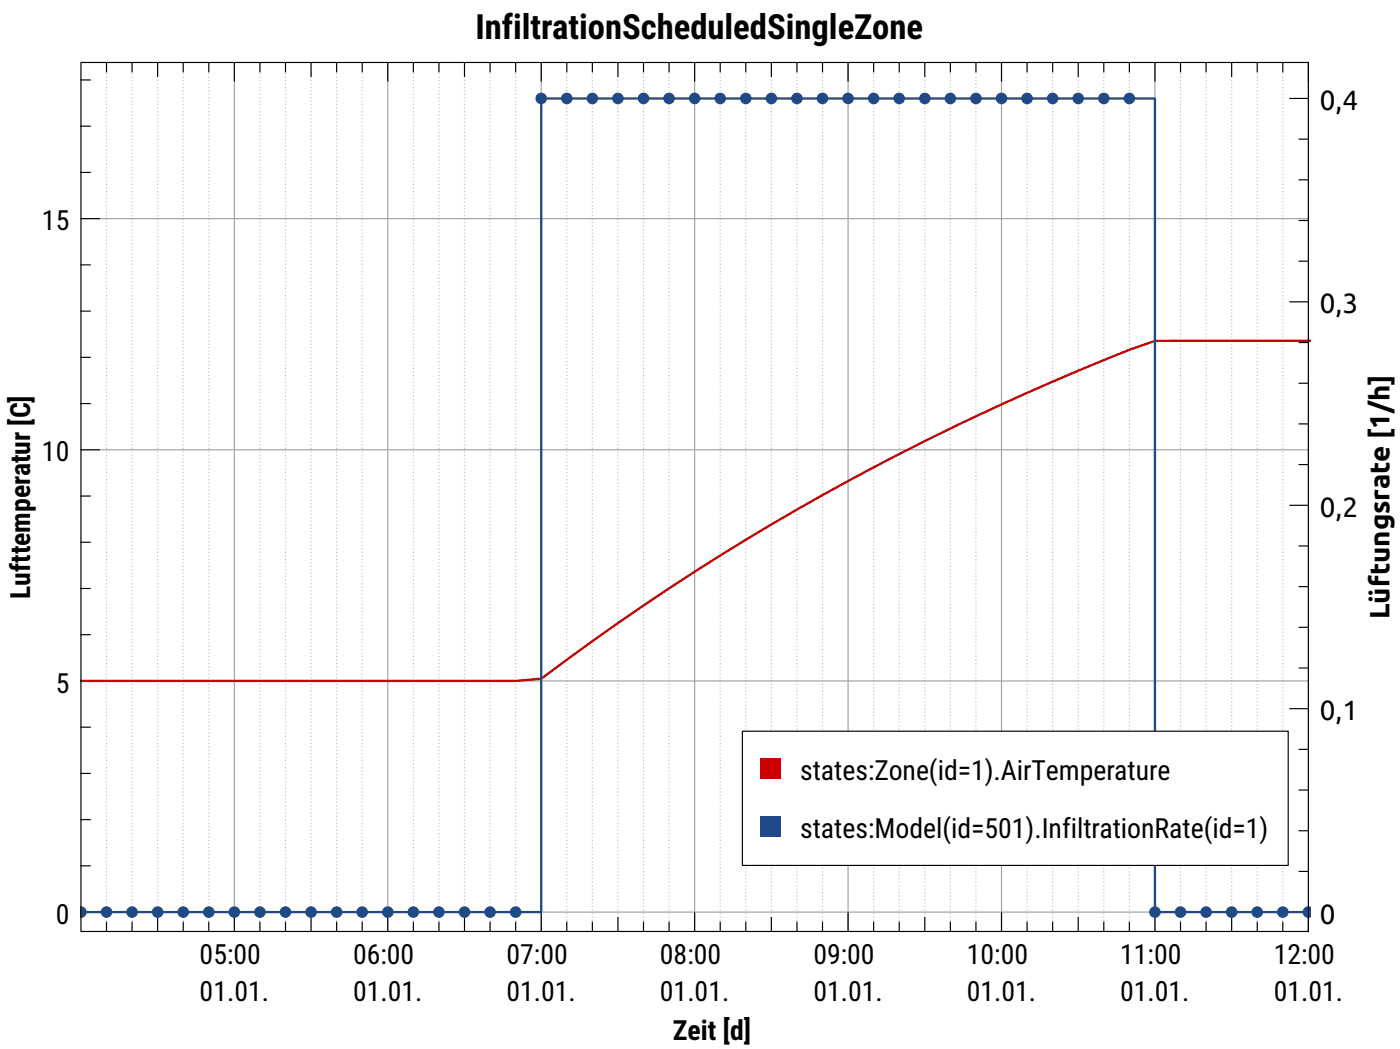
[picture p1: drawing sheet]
<svg xmlns="http://www.w3.org/2000/svg" width="160mm" height="120mm" viewBox="0 0 160 120" stroke-linecap="round" stroke-linejoin="round" font-family="sans-serif">
<g fill="none" stroke="#c0c0c0" stroke-width=".13" stroke-dasharray=".1 .3" stroke-linecap="butt">
<path d="M12.2 7.1v99.4M15.1 7.1v99.4M18 7.1v99.4M21 7.1v99.4M23.9 7.1v99.4M29.7 7.1v99.4M32.7 7.1v99.4M35.6 7.1v99.4M38.5 7.1v99.4M41.4 7.1v99.4M47.3 7.1v99.4M50.2 7.1v99.4"/>
<path d="M53.1 7.1v99.4M56.1 7.1v99.4M59 7.1v99.4M64.8 7.1v99.4M67.8 7.1v99.4M70.7 7.1v99.4M73.6 7.1v99.4M76.5 7.1v99.4M82.4 7.1v99.4M85.3 7.1v99.4M88.2 7.1v99.4M91.2 7.1v99.4"/>
<path d="M94.1 7.1v99.4M99.9 7.1v99.4M102.9 7.1v99.4M105.8 7.1v99.4M108.7 7.1v99.4M111.6 7.1v99.4M117.5 7.1v99.4M120.4 7.1v99.4M123.3 7.1v99.4M126.3 7.1v99.4M129.2 7.1v99.4M135.1 7.1v99.4"/>
<path d="M138 7.1v99.4M140.9 7.1v99.4M143.8 7.1v99.4M146.8 7.1v99.4"/>
</g>
<path d="M26.8 7.1v99.4M44.4 7.1v99.4M61.9 7.1v99.4M79.5 7.1v99.4M97 7.1v99.4M114.6 7.1v99.4M132.1 7.1v99.4M149.7 7.1v99.4M9.3 25h140.4M9.3 51.4h140.4M9.3 77.9h140.4M9.3 104.3h140.4" fill="none" stroke="#a0a0a4" stroke-width=".13"/>
<g fill="none" stroke="#000" stroke-width=".13">
<path d="M9.3 19.7h1M9.3 14.4h1M9.3 9.1h1M12.2 7.1v1.1M15.1 7.1v1.1M18 7.1v1.6M21 7.1v1.1M23.9 7.1v1.1M26.8 7.1v2.2M29.7 7.1v1.1M32.7 7.1v1.1M35.6 7.1v1.6"/>
<path d="M38.5 7.1v1.1M41.4 7.1v1.1M44.4 7.1v2.2M47.3 7.1v1.1M50.2 7.1v1.1M53.1 7.1v1.6M56.1 7.1v1.1M59 7.1v1.1M61.9 7.1v2.2M64.8 7.1v1.1M67.8 7.1v1.1M70.7 7.1v1.6"/>
<path d="M73.6 7.1v1.1M76.5 7.1v1.1M79.5 7.1v2.2M82.4 7.1v1.1M85.3 7.1v1.1M88.2 7.1v1.6M91.2 7.1v1.1M94.1 7.1v1.1M97 7.1v2.2M99.9 7.1v1.1M102.9 7.1v1.1M105.8 7.1v1.6"/>
<path d="M108.7 7.1v1.1M111.6 7.1v1.1M114.6 7.1v2.2M117.5 7.1v1.1M120.4 7.1v1.1M123.3 7.1v1.6M126.3 7.1v1.1M129.2 7.1v1.1M132.1 7.1v2.2M135.1 7.1v1.1M138 7.1v1.1M140.9 7.1v1.6"/>
<path d="M143.8 7.1v1.1M146.8 7.1v1.1M147.6 11.3h2.1M148.6 15.9h1.1M149.7 7.1v2.2M9.3 35.6h1M9.3 30.3h1M9.3 25h2.1M147.6 34.5h2.1M148.6 39.2h1.1M148.6 29.9h1.1M148.6 25.2h1.1"/>
<path d="M148.6 20.6h1.1M9.3 56.7h1M9.3 46.1h1M9.3 40.9h1M9.3 51.4h2.1M147.6 57.8h2.1M148.6 53.1h1.1M148.6 48.5h1.1M148.6 43.8h1.1M9.3 72.6h1M9.3 67.3h1M9.3 62h1"/>
<path d="M9.3 77.9h2.1M148.6 76.4h1.1M148.6 71.7h1.1M148.6 67.1h1.1M148.6 62.4h1.1M9.3 99h1M9.3 93.7h1M9.3 88.4h1M9.3 83.1h1M147.6 81h2.1M148.6 99.6h1.1M148.6 95h1.1"/>
<path d="M148.6 90.3h1.1M148.6 85.7h1.1M9.3 104.3h2.1M12.2 105.4v1.1M15.1 105.4v1.1M18 104.9v1.6M21 105.4v1.1M23.9 105.4v1.1M26.8 104.4v2.1M29.7 105.4v1.1M32.7 105.4v1.1M35.6 104.9v1.6"/>
<path d="M38.5 105.4v1.1M41.4 105.4v1.1M44.4 104.4v2.1M47.3 105.4v1.1M50.2 105.4v1.1M53.1 104.9v1.6M56.1 105.4v1.1M59 105.4v1.1M61.9 104.4v2.1M64.8 105.4v1.1M67.8 105.4v1.1M70.7 104.9v1.6"/>
<path d="M73.6 105.4v1.1M76.5 105.4v1.1M79.5 104.4v2.1M82.4 105.4v1.1M85.3 105.4v1.1M88.2 104.9v1.6M91.2 105.4v1.1M94.1 105.4v1.1M97 104.4v2.1M99.9 105.4v1.1M102.9 105.4v1.1M105.8 104.9v1.6"/>
<path d="M108.7 105.4v1.1M111.6 105.4v1.1M114.6 104.4v2.1M117.5 105.4v1.1M120.4 105.4v1.1M123.3 104.9v1.6M126.3 105.4v1.1M129.2 105.4v1.1M132.1 104.4v2.1M135.1 105.4v1.1M138 105.4v1.1M140.9 104.9v1.6"/>
<path d="M143.8 105.4v1.1M146.8 105.4v1.1M147.6 104.3h2.1M149.7 104.4v2.1"/>
</g>
<path d="M150 39h-17.9a181.9 181.9 0 0 0-14.6 5.9 281.2 281.2 0 0 0-55.6 32.7l-2.9 .3h-49.8" fill="none" stroke="#c00" stroke-width=".26"/>
<path d="M9.2 104.3h52.7v-93h70.2v93h17.9" fill="none" stroke="#204a87" stroke-width=".26"/>
<g fill="#204a87" stroke="#204a87" stroke-width=".26">
<path d="M9.3 103.8a.53 .53 0 0 1 .5 .5 .53 .53 0 0 1-.5 .5z" fill-rule="evenodd"/>
<path d="M149.2 104l.2-.2h.3h.2v.9a.53 .53 0 0 1-.6 0 .53 .53 0 0 1-.1-.7z" fill-rule="evenodd"/>
<circle cx="12.2" cy="104.3" r=".53"/>
<circle cx="15.1" cy="104.3" r=".53"/>
<circle cx="18" cy="104.3" r=".53"/>
<circle cx="21" cy="104.3" r=".53"/>
<circle cx="23.9" cy="104.3" r=".53"/>
<circle cx="26.8" cy="104.3" r=".53"/>
<circle cx="29.7" cy="104.3" r=".53"/>
<circle cx="32.7" cy="104.3" r=".53"/>
<circle cx="35.6" cy="104.3" r=".53"/>
<circle cx="38.5" cy="104.3" r=".53"/>
<circle cx="41.4" cy="104.3" r=".53"/>
<circle cx="44.4" cy="104.3" r=".53"/>
<circle cx="47.3" cy="104.3" r=".53"/>
<circle cx="50.2" cy="104.3" r=".53"/>
<circle cx="53.1" cy="104.3" r=".53"/>
<circle cx="56.1" cy="104.3" r=".53"/>
<circle cx="59" cy="104.3" r=".53"/>
<circle cx="61.9" cy="11.3" r=".53"/>
<circle cx="64.8" cy="11.3" r=".53"/>
<circle cx="67.8" cy="11.3" r=".53"/>
<circle cx="70.7" cy="11.3" r=".53"/>
<circle cx="73.6" cy="11.3" r=".53"/>
<circle cx="76.5" cy="11.3" r=".53"/>
<circle cx="79.5" cy="11.3" r=".53"/>
<circle cx="82.4" cy="11.3" r=".53"/>
<circle cx="85.3" cy="11.3" r=".53"/>
<circle cx="88.2" cy="11.3" r=".53"/>
<circle cx="91.2" cy="11.3" r=".53"/>
<circle cx="94.1" cy="11.3" r=".53"/>
<circle cx="97" cy="11.3" r=".53"/>
<circle cx="99.9" cy="11.3" r=".53"/>
<circle cx="102.9" cy="11.3" r=".53"/>
<circle cx="105.8" cy="11.3" r=".53"/>
<circle cx="108.7" cy="11.3" r=".53"/>
<circle cx="111.6" cy="11.3" r=".53"/>
<circle cx="114.6" cy="11.3" r=".53"/>
<circle cx="117.5" cy="11.3" r=".53"/>
<circle cx="120.4" cy="11.3" r=".53"/>
<circle cx="123.3" cy="11.3" r=".53"/>
<circle cx="126.3" cy="11.3" r=".53"/>
<circle cx="129.2" cy="11.3" r=".53"/>
<circle cx="132.1" cy="104.3" r=".53"/>
<circle cx="135.1" cy="104.3" r=".53"/>
<circle cx="138" cy="104.3" r=".53"/>
<circle cx="140.9" cy="104.3" r=".53"/>
<circle cx="143.8" cy="104.3" r=".53"/>
<circle cx="146.8" cy="104.3" r=".53"/>
</g>
<path d="M84.9 83.6h62.5v15.4h-62.5z" fill="#fff" stroke="#000" stroke-width=".13"/>
<path d="M87 86.7h2.3v2.3h-2.3z" fill-rule="evenodd" fill="#c00"/>
<path d="M87 93.3h2.3v2.3h-2.3z" fill-rule="evenodd" fill="#204a87"/>
<path d="M9.3 7.1h140.4v99.4h-140.4z" fill="none" stroke="#000" stroke-width=".13"/>
<text font-size="4" x="54.4" y="4.5">InfiltrationScheduledSingleZone</text>
<g font-size="3.2">
<text x="151" y="12.6">0,4</text>
<text x="4.8" y="26.3">15</text>
<text x="151" y="35.8">0,3</text>
<text x="4.8" y="52.8">10</text>
<text x="151" y="59.1">0,2</text>
<text x="3.4" y="68.5" transform="rotate(-90 3.4 68.5)">Lufttemperatur [C]</text>
<text x="158.9" y="70.8" transform="rotate(-90 158.9 70.8)">Lüftungsrate [1/h]</text>
<text x="6.4" y="79.2">5</text>
<text x="151" y="82.4">0,1</text>
<text x="91.5" y="89.2">state</text>
<text x="97.9" y="89.2">s:</text>
<text x="100" y="89.2">Zo</text>
<text x="103.3" y="89.2">ne</text>
<text x="106.3" y="89.2">(id</text>
<text x="109.6" y="89.2">=1).Air</text>
<text x="118" y="89.2">Te</text>
<text x="121.1" y="89.2">m</text>
<text x="123.5" y="89.2">pe</text>
<text x="126.6" y="89.2">rat</text>
<text x="129.9" y="89.2">ur</text>
<text x="132.4" y="89.2">e</text>
<text x="91.5" y="95.8">state</text>
<text x="97.9" y="95.8">s:</text>
<text x="100" y="95.8">Model(</text>
<text x="108.8" y="95.8">i</text>
<text x="109.5" y="95.8">d=501)</text>
<text x="118.3" y="95.8">.Infil</text>
<text x="123.9" y="95.8">trationRa</text>
<text x="135.3" y="95.8">te(</text>
<text x="138.7" y="95.8">id</text>
<text x="141" y="95.8">=1</text>
<text x="144.1" y="95.8">)</text>
<text x="6.4" y="105.6">0</text>
<text x="151" y="105.6">0</text>
<text x="22.8" y="110.2">05:00</text>
<text x="40.4" y="110.2">06:00</text>
<text x="57.9" y="110.2">07:00</text>
<text x="75.5" y="110.2">08:00</text>
<text x="93.1" y="110.2">09:00</text>
<text x="110.6" y="110.2">10:00</text>
<text x="128.2" y="110.2">11:00</text>
<text x="145.7" y="110.2">12:00</text>
<text x="22.8" y="114.4">01.01.</text>
<text x="40.4" y="114.4">01.01.</text>
<text x="57.9" y="114.4">01.01.</text>
<text x="75.5" y="114.4">01.01.</text>
<text x="77" y="118.9">Zeit [d]</text>
<text x="93.1" y="114.4">01.01.</text>
<text x="110.6" y="114.4">01.01.</text>
<text x="128.2" y="114.4">01.01.</text>
<text x="145.7" y="114.4">01.01.</text>
</g>
</svg>
